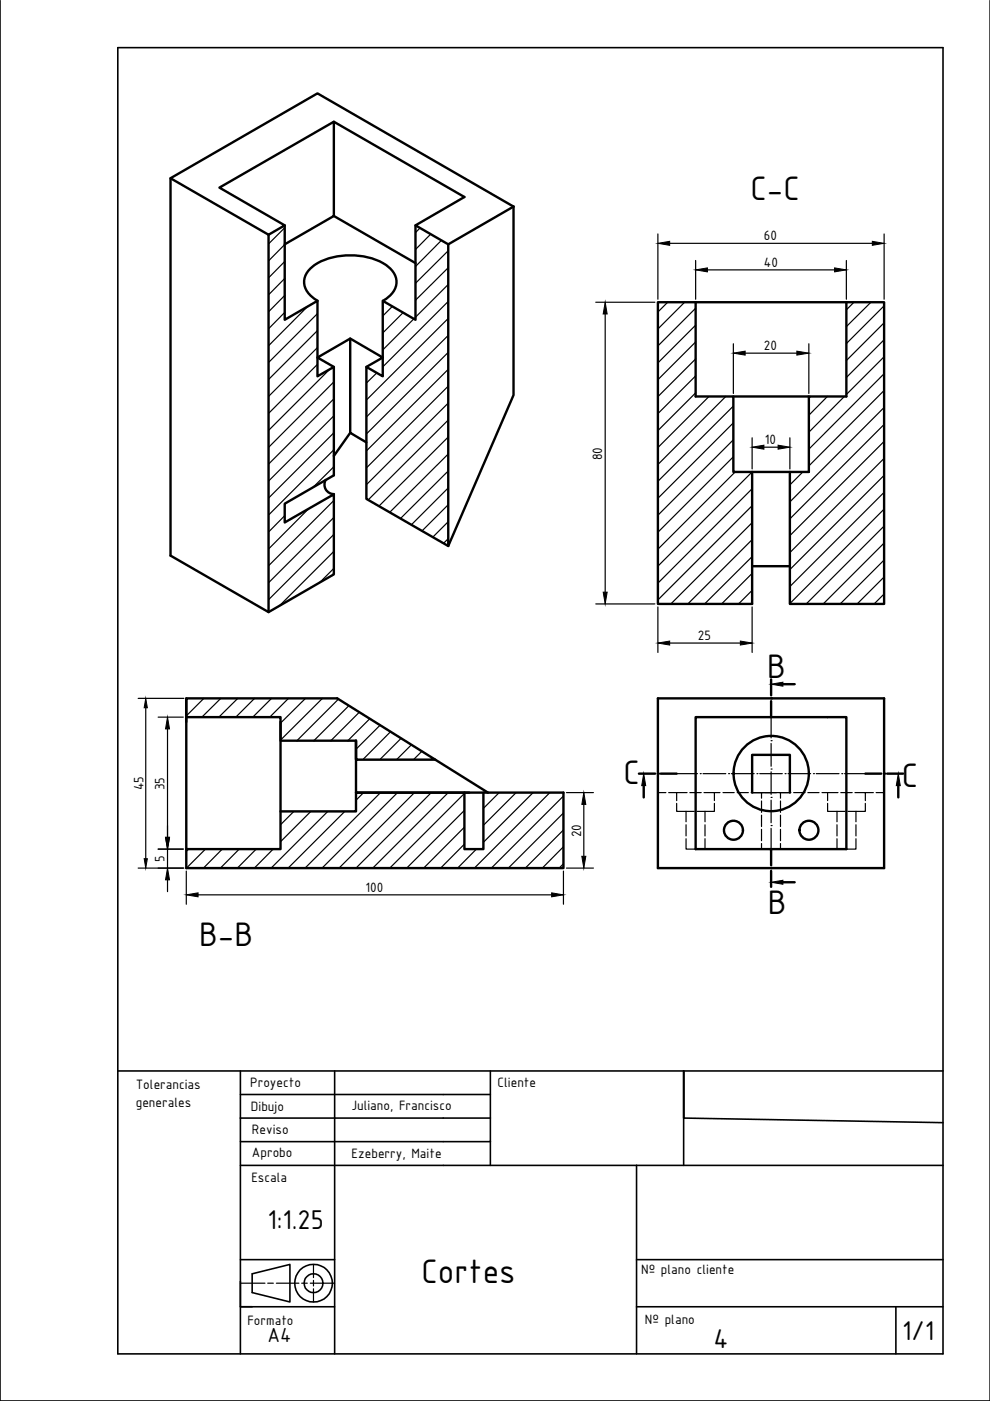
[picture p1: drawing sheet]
<svg xmlns="http://www.w3.org/2000/svg" width="210mm" height="297mm" viewBox="0 0 210 297" stroke-linecap="round" stroke-linejoin="round" font-family="sans-serif">
<!-- layer: Capa1 -->
<g fill="none" stroke="#000" stroke-width=".34">
<path d="M0 .1v296.9h209.9v-296.9M25 10.1h174.9v276.9h-174.9zM25 227.1h174.9M51 227.1v59.9M51 237.1h53M51 232.1h53M71 227.1v59.9M104 227.1v14.9h-53M199.9 238l-55-.9v-10v20M51 247.1h148.9M104 242v5.1M135 247.1v39.9"/>
<path d="M51 271.7v5.4h2.5M51 277.1h20M51 267.1h20M53.5 270.1l8-2v7.9l-8-1.9zM135 277.1h64.9M135 267.1h64.9M189.9 277.1v9.9"/>
<circle cx="66.5" cy="272.1" r="1.99"/>
<circle cx="66.5" cy="272.1" r="4"/>
</g>
<!-- layer: capaCotas -->
<g fill="none" stroke="#000" stroke-width=".25">
<path d="M139.5 49.6v13.8M142 51.6h43M147.5 55.2v8.2M150 57.2h27M179.5 55.2v8.2M187.5 49.6v13.8M126.3 64.1h12.6M128.3 66.6v58.9M155.5 72.9v10.5M158 74.9h11M171.5 72.9v10.5M159.5 92.8v6.6"/>
<path d="M162 94.8h3M167.5 92.8v6.6M126.3 128h12.6M139.5 128.7v9.6M142 136.3h15M159.5 128.7v9.6M29.3 148.1h9.7M30.9 150.1v32M33.5 152h5.4M35.5 154.5v23M163.5 157h.1M163.5 152v4.4"/>
<path d="M163.5 157.6v4.9M120.1 168h5.7M123.8 170.5v11.1M139.5 168h1.7M141.8 168h3.9M143.5 170.3v1.7h2v2.2M143.5 168v1.7M143.5 164h4.4M145.5 177.8v2.2h4v-2.2M145.5 174.9v2.3M145.5 172h1.7M146.3 168h2.4"/>
<path d="M147.8 172h1.7M148.5 164h.1M149.1 164h4.8M149.3 168h2.2v1.7M149.5 174.9v2.3M151.5 170.3v1.7h-2v2.2M151.5 168h1.2M153.3 168h2.4M154.5 164h.1M155.1 164h4.8M156.3 168h2.4M159.3 168h5.4"/>
<path d="M160.5 164h.1M161.1 164h4.8M161.5 178.8v1.2h2M161.5 168v1.2M161.5 169.8v2.4M161.5 172.8v2.4M161.5 175.8v2.5M163.5 163.1h.1M163.5 169.1h.1M163.5 175h.1M163.5 163.6v4.8M163.5 169.7v4.7"/>
<path d="M163.5 175.6v4.4M165.3 168h2.4M165.5 178.8v1.2h-2M165.5 168v1.2M165.5 169.8v2.4M165.5 172.8v2.4M165.5 175.8v2.5M166.5 164h.1M167.1 164h4.8M168.3 168h2.4M171.3 168h2.4M172.5 164h.1"/>
<path d="M173.1 164h4.8M174.3 168h3.4M175.5 170.3v1.7h2v2.2M175.5 168v1.7M177.5 177.8v2.2h4v-2.2M177.5 172h1.7M177.5 174.9v2.3M178.3 168h2.4M178.5 164h.1M179.1 164h4.4M179.8 172h1.7M181.3 168h2.2v1.7"/>
<path d="M181.5 174.9v2.3M183.5 170.3v1.7h-2v2.2M183.5 168h1.7M185.8 168h1.7M29.3 184.1h9.7M33.5 180h5.4M35.5 180v4.1M35.5 186.5v2.5M39.5 184.7v7M42 189.7h75M119.5 184.7v7M120.1 184.1h5.7"/>
<path d="M51 272.1h5.2M56.8 272.1h1.2M58.6 272.1h4.8M64 272.1h1.2M65.8 272.1h5.2M66.5 268.1v2.8M66.5 271.5v1.2M66.5 273.2v2.8"/>
</g>
<!-- layer: Sombreado -->
<g fill="none" stroke="#000" stroke-width=".25">
<path d="M60.4 48.3l-3.5 3.4M60.4 51.8l-3.5 3.5M60.4 55.4l-3.5 3.5M60.4 59l-3.5 3.5M89.1 48.3l-1 1M91.3 49.6l-3.2 3.3M93.6 51l-5.5 5.5M95 53.2l-6.9 6.9M95 56.8l-6.9 6.9M60.4 62.6l-3.5 3.5M60.4 66.2l-3.5 3.5M65.2 65l-8.3 8.3"/>
<path d="M67.3 66.5l-10.4 10.4M67.3 70.1l-10.4 10.4M67.3 73.7l-10.4 10.4M67.3 77.2l-10.4 10.5M69.8 78.3l-12.9 13M79.9 79.1l-2.2 2.1M83.2 65l-2 2M85.5 66.3l-4.3 4.3M87.8 67.6l-6.6 6.6M95 60.3l-6.9 7M95 63.9l-13.8 13.9M95 67.5l-17.3 17.3"/>
<path d="M95 71.1l-17.3 17.3M95 74.7l-17.3 17.3M95 78.3l-17.3 17.3M141.6 64.1l-2.1 2.1M145.2 64.1l-5.7 5.7M147.5 72.5l-8 8M147.5 76.1l-8 8M147.5 79.7l-8 8M147.5 65.3l-8 8M147.5 68.9l-8 8M181.1 64.1l-1.6 1.6M184.7 64.1l-5.2 5.1"/>
<path d="M187.5 64.8l-8 8M187.5 68.4l-8 8M187.5 72l-8 8M187.5 75.6l-8 8M187.5 79.2l-16 16M70.8 81l-13.9 13.9M70.8 84.6l-13.9 13.8M70.8 88.2l-13.9 13.8M70.8 91.8l-13.9 13.8M70.8 95.4l-13.9 13.8M70.8 99l-4.4 4.3M95 92.7l-14.7 14.6"/>
<path d="M95 96.3l-12.4 12.3M95 81.9l-17.3 17.3M95 85.5l-17.3 17.3M95 89.1l-16.9 16.9M95 99.9l-10.1 10M147.5 83.3l-8 8M150.3 84.1l-10.8 10.8M153.9 84.1l-14.4 14.4M155.5 89.6l-16 16M155.5 93.2l-16 16M155.5 96.8l-16 16M155.5 86.1l-16 16"/>
<path d="M171.9 84.1l-.4 .3M175.4 84.1l-3.9 3.9M179 84.1l-7.5 7.5M187.5 93.6l-20 20M187.5 97.2l-20 20M187.5 82.8l-16 16M187.5 86.4l-20 20M187.5 90l-20 20M60.4 109.3l-3.5 3.5M65.4 107.9l-8.5 8.5M70.8 116.9l-11.6 11.6M70.8 106.1l-13.9 13.9"/>
<path d="M70.8 109.7l-13.9 13.9M70.8 113.3l-13.9 13.9M95 107l-5.5 5.6M95 110.6l-3.3 3.3M95 114.2l-1 1M95 103.4l-7.8 7.9M155.9 100.1l-16.4 16.3M159.5 100.1l-20 19.9M159.5 103.6l-20 20M159.5 107.2l-20 20M159.5 110.8l-17.3 17.2M159.5 114.4l-13.7 13.6"/>
<path d="M159.5 118l-10.1 10M170.2 100.1l-2.7 2.7M187.5 100.8l-20 20M187.5 104.4l-20 20M187.5 107.9l-20 20.1M187.5 111.5l-16.6 16.5M187.5 115.1l-13 12.9M187.5 118.7l-9.4 9.3M70.8 120.5l-3.1 3.1M159.5 121.6l-6.5 6.4M159.5 125.2l-2.9 2.8M187.5 122.3l-5.8 5.7"/>
<path d="M187.5 125.9l-2.2 2.1M39.6 148.1l-.1 .1M43.2 148.1l-3.7 3.7M46.8 148.1l-4 3.9M50.4 148.1l-4 3.9M54 148.1l-4 3.9M57.6 148.1l-4 3.9M61.2 148.1l-4 3.9M64.8 148.1l-5.3 5.2M68.4 148.1l-8.9 8.8M71.8 148.2l-8.9 8.8M74 149.6l-7.5 7.4"/>
<path d="M76.2 151l-6.1 6M78.4 152.4l-4.7 4.6M80.6 153.7l-5.1 5.2M82.8 155.1l-5.9 6M85 156.5l-4.5 4.6M87.2 157.9l-3.1 3.2M89.5 159.3l-1.8 1.8M62.3 172l-2.8 2.9M65.9 172l-6.4 6.5M69.5 172l-12 12.1M73.1 172l-12 12.1M77.1 168l-1.6 1.7"/>
<path d="M80.7 168l-16 16.1M84.3 168l-16 16.1M87.9 168l-16 16.1M91.4 168l-15.9 16.1M91.7 160.6l-.4 .5M95 168l-16 16.1M98.5 168.2l-15.9 15.9M98.5 171.8l-12.3 12.3M98.5 175.4l-8.7 8.7M98.5 179l-5.1 5.1M105.8 168l-3.3 3.4M109.4 168l-6.9 7"/>
<path d="M113 168l-10.5 10.6M116.6 168l-16 16.1M119.5 168.8l-15.3 15.3M119.5 172.4l-11.7 11.7M119.5 176l-8.1 8.1M119.5 179.5l-4.5 4.6M40 180l-.5 .5M43.6 180l-4.1 4.1M47.1 180l-4 4.1M50.7 180l-4 4.1M54.3 180l-4 4.1M57.9 180l-4 4.1"/>
<path d="M101 180l-4 4.1M119.5 183.1l-.9 1"/>
</g>
<!-- layer: 0 -->
<g fill="none" stroke="#000" stroke-width=".51">
<path d="M36.2 37.8l20.7 12M70.8 25.8v20l-10.4 6M56.9 49.8l3.5-2-13.9-8 24.3-14 27.7 16-10.4 6 6.9 4M60.4 47.8v20l6.9-4v16l3.5-2v23l-10.4 6v4l10.4-6v17l-13.9 8M70.8 45.8l17.3 10M88.1 47.8v20l-6.9-4v16l-3.5-2v28l17.3 10v-64M108.9 43.8l-41.6-24-31.1 18v80l20.7 12v-80M108.9 43.8v40l-13.9 32M108.9 43.8l-13.9 8M67.3 63.8a4.4 4.4 0 0 1-2.6-5.2 7.2 7.2 0 0 1 4.7-3.7 15.1 15.1 0 0 1 12.8 1.5 3.9 3.9 0 0 1 0 6.7l-1 .7M70.8 77.8l-3.5-2 7-4 6.9 4-3.5 2M74.3 71.8v20l3.4 2"/>
<path d="M147.5 64.1v20h8v16h16v-16h8v-20M74.3 91.8l-3.5 4.9M155.5 84.1h16M69.1 101.7a2.01 2.01 0 0 0 1.7 3.1M159.5 100.1v27.9h-20v-63.9h48v63.9h-20v-27.9M159.5 120h8M39.5 148.1h32l32 19.9h16v16.1h-80zM39.5 152h20v28h-20M39.5 148.1v5M59.5 153.1v3.9h16M139.5 148.1h48v36h-48zM147.5 152h32v28h-32z"/>
<path d="M163.5 144v3.4M163.5 148.7v3.3M166 145.1h2.5M92.3 161.1h-16.8v-4.1v11h24M98.5 168v12h4v-12M103.5 168h-28v4h-16M135.5 164h3.4M136.5 166.6v2.5M140.1 164h3.4M159.5 168v-8h8v8M183.5 164h3.4M188.1 164h3.4"/>
<path d="M190.5 166.6v2.5M163.5 180v3.5M163.5 184.6v3.4M166 187.1h2.5"/>
<circle cx="155.5" cy="176" r="2.01"/>
<circle cx="163.5" cy="164" r="8"/>
<circle cx="171.5" cy="176" r="2.01"/>
</g>
<path d="M159.5 168h8" fill="none" stroke="#000" stroke-width=".25"/>
<!-- layer: capaCotas -->
<g fill="#000" stroke="#000" stroke-width=".21">
<path d="M139.5 51.6l2.5-.4v.8zM147.5 57.2l2.5-.4v.8zM177 56.8l2.5 .4-2.5 .4zM185 51.2l2.5 .4-2.5 .4zM128.3 64.1l.4 2.5h-.8zM155.5 74.9l2.5-.4v.8zM169 74.5l2.5 .4-2.5 .4zM159.5 94.8l2.5-.4v.8zM165 94.4l2.5 .4-2.5 .4zM127.9 125.5h.8l-.4 2.5zM139.5 136.3l2.5-.4v.9zM157 135.9l2.5 .4-2.5 .5z"/>
<path d="M30.9 148.1l.3 2h-.6zM35.5 152l.4 2.5h-.8zM35.1 177.5h.8l-.4 2.5zM123.8 168l.4 2.5h-.8zM30.6 182.1h.6l-.3 2zM35.5 184.1l.4 2.4h-.8zM39.5 189.7l2.5-.4v.8zM117 189.3l2.5 .4-2.5 .4zM123.4 181.6h.8l-.4 2.5z"/>
</g>
<!-- layer: 0 -->
<path d="M163.5 145.1l2.5-.5v.9zM136.5 164l.4 2.6h-.8zM190.5 164l.4 2.6h-.9zM163.5 187.1l2.5-.5v.9z" fill="#000" stroke="#000" stroke-width=".21"/>
<g fill="#000">
<circle cx="163.5" cy="148.1" r=".25"/>
<circle cx="139.5" cy="164" r=".25"/>
<circle cx="187.5" cy="164" r=".25"/>
<circle cx="163.5" cy="184.1" r=".25"/>
</g>
<g font-size="7.8">
<text x="159.1" y="42.3">C-C</text>
<text x="162.7" y="143.7">B</text>
<text x="132.2" y="166.3">C</text>
<text x="191.2" y="166.9">C</text>
<text x="162.8" y="193.8">B</text>
<text x="42.2" y="200.6">B-B</text>
<text x="89.4" y="272">Cortes</text>
</g>
<g font-size="6.2">
<text x="56.7" y="260.7">1:1.25</text>
<text x="151.3" y="285.8">4</text>
<text x="191.3" y="284.1">1/1</text>
</g>
<text font-size="4.7" x="56.7" y="284.6">A4</text>
<g font-size="3.1">
<text x="162" y="51">60</text>
<text x="162" y="56.6">40</text>
<text x="162" y="74.3">20</text>
<text x="162.2" y="94.2">10</text>
<text x="127.7" y="97.6" transform="rotate(-90 127.7 97.6)">80</text>
<text x="148" y="135.7">25</text>
<text x="30.4" y="167.5" transform="rotate(-90 30.4 167.5)">45</text>
<text x="34.9" y="167.5" transform="rotate(-90 34.9 167.5)">35</text>
<text x="123.2" y="177.5" transform="rotate(-90 123.2 177.5)">20</text>
<text x="34.9" y="182.7" transform="rotate(-90 34.9 182.7)">5</text>
<text x="77.5" y="189.1">100</text>
<text x="28.8" y="230.9">Tolerancias</text>
<text x="53" y="230.4">Proyecto</text>
<text x="105.5" y="230.4">Cliente</text>
<text x="28.8" y="234.7">generales</text>
<text x="53.2" y="235.5">Dibujo</text>
<text x="74.5" y="235.4">Juliano, Francisco</text>
<text x="53.4" y="240.4">Reviso</text>
<text x="53.4" y="245.4">Aprobo</text>
<text x="74.5" y="245.5">Ezeberry, Maite</text>
<text x="53.3" y="250.7">Escala</text>
<text x="135.9" y="270.1">Nº plano cliente</text>
<text x="52.5" y="280.9">Formato</text>
<text x="136.7" y="280.7">Nº plano</text>
</g>
</svg>
